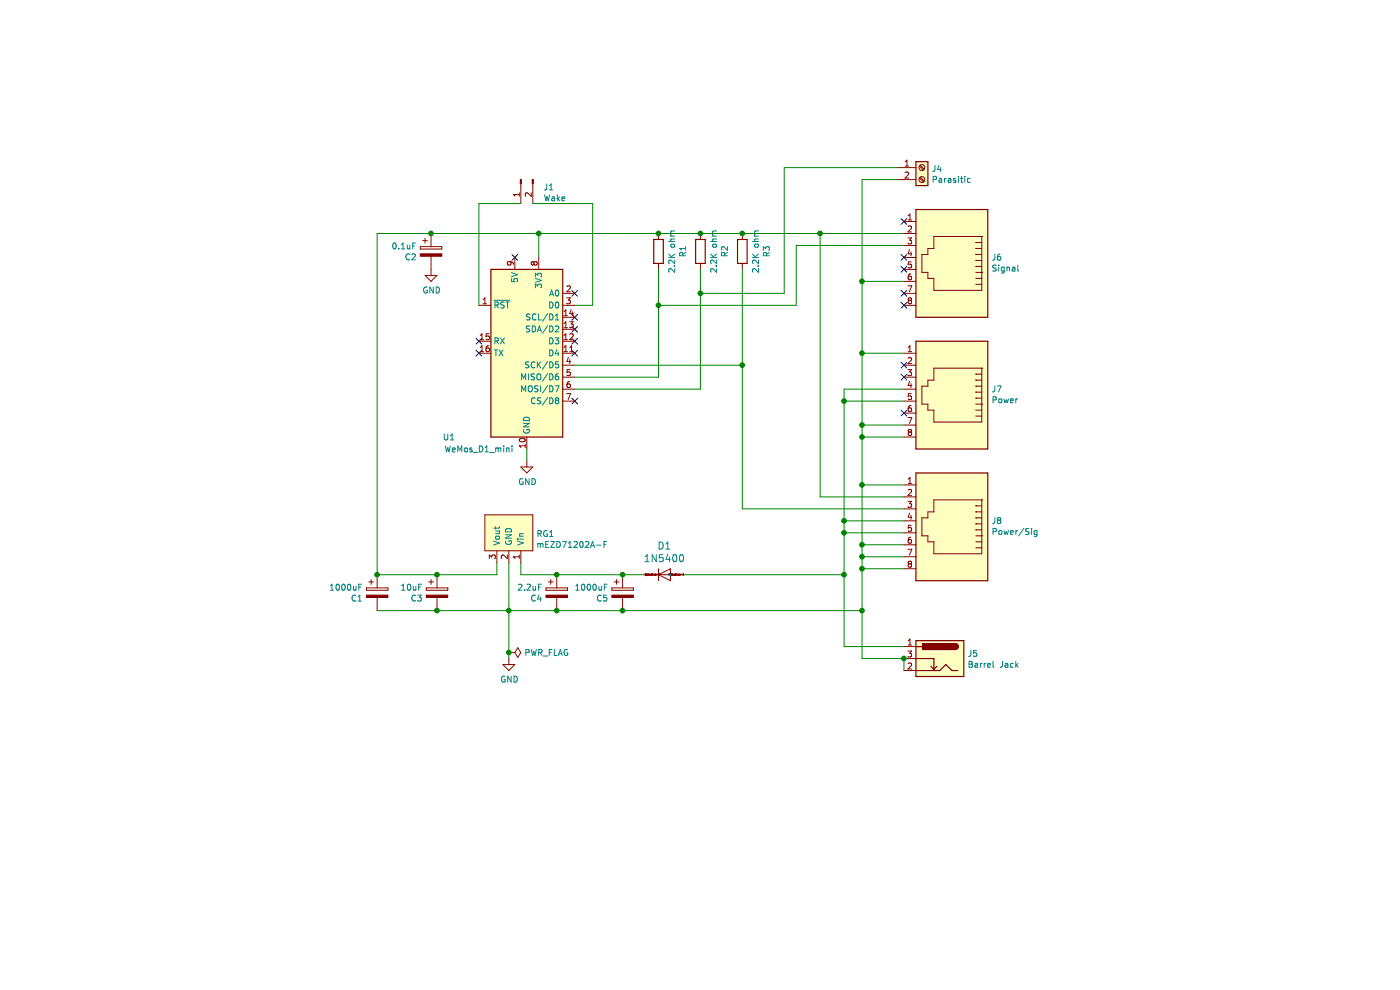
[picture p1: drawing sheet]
EESchema Schematic File Version 4
LIBS:TempMonitor10PCB-cache
EELAYER 29 0
EELAYER END
$Descr A4 11693 8268
encoding utf-8
Sheet 1 1
Title ""
Date ""
Rev ""
Comp ""
Comment1 ""
Comment2 ""
Comment3 ""
Comment4 ""
$EndDescr
$Comp
L Connector:RJ45 J6
U 1 1
P 7950 2150
F 0 "J6" H 7620 2154 50  0000 R CNN
F 1 "Signal" H 7620 2245 50  0000 R CNN
F 2 "Connector_RJ:RJ45_Amphenol_54602-x08_Horizontal" V 7950 2175 50  0001 C CNN
F 3 "~" V 7950 2175 50  0001 C CNN
	1    7950 2150
	-1   0    0    1   
$EndComp
$Comp
L Connector:Screw_Terminal_01x02 J4
U 1 1
P 7700 1400
F 0 "J4" H 7780 1392 50  0000 L CNN
F 1 "Parasitic" H 7780 1301 50  0000 L CNN
F 2 "TerminalBlock_Phoenix:TerminalBlock_Phoenix_PT-1,5-2-5.0-H_1x02_P5.00mm_Horizontal" H 7700 1400 50  0001 C CNN
F 3 "~" H 7700 1400 50  0001 C CNN
	1    7700 1400
	1    0    0    -1  
$EndComp
$Comp
L Device:CP C5
U 1 1
P 5200 4950
F 0 "C5" H 5082 4904 50  0000 R CNN
F 1 "1000uF" H 5082 4995 50  0000 R CNN
F 2 "Capacitor_THT:CP_Radial_D10.0mm_P5.00mm" H 5238 4800 50  0001 C CNN
F 3 "~" H 5200 4950 50  0001 C CNN
	1    5200 4950
	1    0    0    -1  
$EndComp
$Comp
L Connector:RJ45 J7
U 1 1
P 7950 3250
F 0 "J7" H 7620 3254 50  0000 R CNN
F 1 "Power" H 7620 3345 50  0000 R CNN
F 2 "Connector_RJ:RJ45_Amphenol_54602-x08_Horizontal" V 7950 3275 50  0001 C CNN
F 3 "~" V 7950 3275 50  0001 C CNN
	1    7950 3250
	-1   0    0    1   
$EndComp
$Comp
L Device:CP C4
U 1 1
P 4650 4950
F 0 "C4" H 4532 4904 50  0000 R CNN
F 1 "2.2uF" H 4532 4995 50  0000 R CNN
F 2 "Capacitor_THT:C_Disc_D5.0mm_W2.5mm_P2.50mm" H 4688 4800 50  0001 C CNN
F 3 "~" H 4650 4950 50  0001 C CNN
	1    4650 4950
	1    0    0    -1  
$EndComp
Wire Wire Line
	4650 4800 4350 4800
Wire Wire Line
	4350 4800 4350 4700
Connection ~ 4650 4800
Wire Wire Line
	4650 5100 4250 5100
Wire Wire Line
	4250 5100 4250 4700
Connection ~ 4650 5100
$Comp
L Device:CP C3
U 1 1
P 3650 4950
F 0 "C3" H 3532 4904 50  0000 R CNN
F 1 "10uF" H 3532 4995 50  0000 R CNN
F 2 "Capacitor_THT:C_Disc_D5.0mm_W2.5mm_P2.50mm" H 3688 4800 50  0001 C CNN
F 3 "~" H 3650 4950 50  0001 C CNN
	1    3650 4950
	1    0    0    -1  
$EndComp
Wire Wire Line
	4150 4700 4150 4800
Wire Wire Line
	4150 4800 3650 4800
Connection ~ 4250 5100
Wire Wire Line
	3650 4800 3150 4800
Connection ~ 3650 4800
Wire Wire Line
	4250 5500 4250 5450
$Comp
L power:GND #PWR02
U 1 1
P 4250 5500
F 0 "#PWR02" H 4250 5250 50  0001 C CNN
F 1 "GND" H 4255 5327 50  0000 C CNN
F 2 "" H 4250 5500 50  0001 C CNN
F 3 "" H 4250 5500 50  0001 C CNN
	1    4250 5500
	1    0    0    -1  
$EndComp
$Comp
L Device:CP C2
U 1 1
P 3600 2100
F 0 "C2" H 3482 2054 50  0000 R CNN
F 1 "0.1uF" H 3482 2145 50  0000 R CNN
F 2 "Capacitor_THT:C_Disc_D5.0mm_W2.5mm_P2.50mm" H 3638 1950 50  0001 C CNN
F 3 "~" H 3600 2100 50  0001 C CNN
	1    3600 2100
	1    0    0    -1  
$EndComp
$Comp
L power:PWR_FLAG #FLG01
U 1 1
P 4250 5450
F 0 "#FLG01" H 4250 5525 50  0001 C CNN
F 1 "PWR_FLAG" V 4250 5578 50  0000 L CNN
F 2 "" H 4250 5450 50  0001 C CNN
F 3 "~" H 4250 5450 50  0001 C CNN
	1    4250 5450
	0    1    1    0   
$EndComp
Connection ~ 4250 5450
Wire Wire Line
	4250 5450 4250 5100
$Comp
L Device:CP C1
U 1 1
P 3150 4950
F 0 "C1" H 3032 4904 50  0000 R CNN
F 1 "1000uF" H 3032 4995 50  0000 R CNN
F 2 "Capacitor_THT:CP_Radial_D10.0mm_P5.00mm" H 3188 4800 50  0001 C CNN
F 3 "~" H 3150 4950 50  0001 C CNN
	1    3150 4950
	1    0    0    -1  
$EndComp
Connection ~ 3150 4800
Wire Wire Line
	3650 5100 3150 5100
Connection ~ 3650 5100
Wire Wire Line
	7550 3250 7050 3250
Wire Wire Line
	7050 3250 7050 3350
Wire Wire Line
	7550 3350 7050 3350
Wire Wire Line
	7550 3550 7200 3550
Wire Wire Line
	7200 3550 7200 3650
Wire Wire Line
	7550 3650 7200 3650
Connection ~ 7200 3650
Connection ~ 7200 3550
$Comp
L Device:R R1
U 1 1
P 5500 2100
F 0 "R1" V 5293 2100 50  0000 C CNN
F 1 "2.2K ohm" V 5384 2100 50  0000 C CNN
F 2 "Resistor_THT:R_Axial_DIN0207_L6.3mm_D2.5mm_P10.16mm_Horizontal" V 5430 2100 50  0001 C CNN
F 3 "~" H 5500 2100 50  0001 C CNN
	1    5500 2100
	-1   0    0    1   
$EndComp
Connection ~ 7050 3350
Wire Wire Line
	4650 4800 5200 4800
Connection ~ 5200 4800
Wire Wire Line
	5200 4800 5450 4800
Connection ~ 5200 5100
Wire Wire Line
	5200 5100 4650 5100
Wire Wire Line
	5200 5100 7200 5100
$Comp
L Device:R R2
U 1 1
P 5850 2100
F 0 "R2" V 5643 2100 50  0000 C CNN
F 1 "2.2K ohm" V 5734 2100 50  0000 C CNN
F 2 "Resistor_THT:R_Axial_DIN0207_L6.3mm_D2.5mm_P10.16mm_Horizontal" V 5780 2100 50  0001 C CNN
F 3 "~" H 5850 2100 50  0001 C CNN
	1    5850 2100
	-1   0    0    1   
$EndComp
Wire Wire Line
	3650 5100 4250 5100
Wire Wire Line
	5650 4800 7050 4800
Wire Wire Line
	7050 3350 7050 4350
$Comp
L power:GND #PWR03
U 1 1
P 4400 3850
F 0 "#PWR03" H 4400 3600 50  0001 C CNN
F 1 "GND" H 4405 3677 50  0000 C CNN
F 2 "" H 4400 3850 50  0001 C CNN
F 3 "" H 4400 3850 50  0001 C CNN
	1    4400 3850
	1    0    0    -1  
$EndComp
Wire Wire Line
	4400 3750 4400 3850
$Comp
L power:GND #PWR01
U 1 1
P 3600 2250
F 0 "#PWR01" H 3600 2000 50  0001 C CNN
F 1 "GND" H 3605 2077 50  0000 C CNN
F 2 "" H 3600 2250 50  0001 C CNN
F 3 "" H 3600 2250 50  0001 C CNN
	1    3600 2250
	1    0    0    -1  
$EndComp
Wire Wire Line
	3150 1950 3150 4800
Connection ~ 3600 1950
Wire Wire Line
	3600 1950 3150 1950
Connection ~ 5500 1950
Connection ~ 5850 1950
Wire Wire Line
	5850 1950 5500 1950
Wire Wire Line
	5850 1950 6200 1950
NoConn ~ 7550 2250
NoConn ~ 7550 2450
Wire Wire Line
	7500 1500 7200 1500
$Comp
L Connector:RJ45 J8
U 1 1
P 7950 4350
F 0 "J8" H 7620 4354 50  0000 R CNN
F 1 "Power/Sig" H 7620 4445 50  0000 R CNN
F 2 "Connector_RJ:RJ45_Amphenol_54602-x08_Horizontal" V 7950 4375 50  0001 C CNN
F 3 "~" V 7950 4375 50  0001 C CNN
	1    7950 4350
	-1   0    0    1   
$EndComp
Wire Wire Line
	7550 4350 7050 4350
Connection ~ 7050 4350
Wire Wire Line
	7050 4350 7050 4450
Wire Wire Line
	7550 4450 7050 4450
Connection ~ 7050 4450
Wire Wire Line
	7050 4450 7050 4800
Wire Wire Line
	7200 3650 7200 4050
Wire Wire Line
	7550 4650 7200 4650
Connection ~ 7200 4650
Wire Wire Line
	7200 4650 7200 4750
Wire Wire Line
	7550 4750 7200 4750
Connection ~ 7200 4750
Wire Wire Line
	7200 4750 7200 5100
Wire Wire Line
	5850 2250 5850 2450
Connection ~ 7200 5100
Connection ~ 7050 4800
$Comp
L Connector:Barrel_Jack_Switch J5
U 1 1
P 7850 5500
F 0 "J5" H 7620 5542 50  0000 R CNN
F 1 "Barrel Jack" H 7620 5451 50  0000 R CNN
F 2 "AAAlibrary:Uxcell_DC_power_jack" H 7900 5460 50  0001 C CNN
F 3 "~" H 7900 5460 50  0001 C CNN
	1    7850 5500
	-1   0    0    -1  
$EndComp
Wire Wire Line
	7050 5400 7550 5400
Wire Wire Line
	7200 5500 7550 5500
Wire Wire Line
	7550 5500 7550 5600
Connection ~ 7550 5500
Wire Wire Line
	7050 4800 7050 5400
Wire Wire Line
	7200 5100 7200 5500
Wire Wire Line
	3600 1950 4500 1950
Connection ~ 5850 2450
Wire Wire Line
	4500 1950 4500 2150
Connection ~ 4500 1950
Wire Wire Line
	4500 1950 5500 1950
$Comp
L Connector:Conn_01x02_Male J1
U 1 1
P 4350 1500
F 0 "J1" V 4412 1312 50  0000 R CNN
F 1 "Wake" V 4503 1312 50  0000 R CNN
F 2 "Connector_PinHeader_2.54mm:PinHeader_1x02_P2.54mm_Vertical" H 4350 1500 50  0001 C CNN
F 3 "~" H 4350 1500 50  0001 C CNN
	1    4350 1500
	0    -1   1    0   
$EndComp
Wire Wire Line
	4000 2550 4000 1700
Wire Wire Line
	4000 1700 4350 1700
Wire Wire Line
	4800 2550 4950 2550
Wire Wire Line
	4950 2550 4950 1700
Wire Wire Line
	4950 1700 4450 1700
NoConn ~ 4300 2150
NoConn ~ 4000 2850
NoConn ~ 4000 2950
NoConn ~ 4800 3350
NoConn ~ 4800 2950
NoConn ~ 4800 2850
NoConn ~ 4800 2750
NoConn ~ 4800 2650
NoConn ~ 4800 2450
$Comp
L MyLib:WeMos_D1_mini U1
U 1 1
P 4400 2950
F 0 "U1" H 3750 2250 50  0000 C CNN
F 1 "WeMos_D1_mini" H 4000 2150 50  0000 C CNN
F 2 "Module:WEMOS_D1_mini_light" H 4400 1800 50  0001 C CNN
F 3 "https://wiki.wemos.cc/products:d1:d1_mini#documentation" H 2550 1800 50  0001 C CNN
	1    4400 2950
	1    0    0    -1  
$EndComp
$Comp
L MyLib:mEZD71201A RG1
U 1 1
P 4250 4700
F 0 "RG1" V 4488 4928 50  0000 L CNN
F 1 "mEZD71202A-F" V 4397 4928 50  0000 L CNN
F 2 "AAAlibrary:mEZD71201A" H 4350 4400 50  0001 C CNN
F 3 "https://www.monolithicpower.com/en/documentview/productdocument/index/doc_url/L20vZS9tZXpkNzEyMDFhX3IxLjZfMS5wZGY/prod_id/NTUy/" H 4250 4700 50  0001 C CNN
	1    4250 4700
	0    1    -1   0   
$EndComp
$Comp
L MyLib:1N5400 D1
U 1 1
P 5550 4800
F 0 "D1" H 5550 4564 59  0000 C CNN
F 1 "1N5400" H 5550 4669 59  0000 C CNN
F 2 "AAAlibrary:1N5400" H 5550 4800 50  0001 C CNN
F 3 "" H 5550 4800 50  0001 C CNN
	1    5550 4800
	-1   0    0    1   
$EndComp
Connection ~ 6850 1950
Wire Wire Line
	6850 1950 7550 1950
Wire Wire Line
	7550 4150 6850 4150
Wire Wire Line
	7550 4550 7200 4550
Connection ~ 7200 4550
Wire Wire Line
	7200 4550 7200 4650
$Comp
L Device:R R3
U 1 1
P 6200 2100
F 0 "R3" V 5993 2100 50  0000 C CNN
F 1 "2.2K ohm" V 6084 2100 50  0000 C CNN
F 2 "Resistor_THT:R_Axial_DIN0207_L6.3mm_D2.5mm_P10.16mm_Horizontal" V 6130 2100 50  0001 C CNN
F 3 "~" H 6200 2100 50  0001 C CNN
	1    6200 2100
	-1   0    0    1   
$EndComp
Connection ~ 6200 1950
Wire Wire Line
	6200 1950 6850 1950
Wire Wire Line
	6200 4250 7550 4250
Wire Wire Line
	7550 4050 7200 4050
Connection ~ 7200 4050
Wire Wire Line
	7200 4050 7200 4550
Wire Wire Line
	5500 2250 5500 2550
Wire Wire Line
	7550 2350 7200 2350
Connection ~ 7200 2350
NoConn ~ 7550 2150
NoConn ~ 7550 2550
Wire Wire Line
	6850 1950 6850 4150
Wire Wire Line
	7200 2350 7200 2950
NoConn ~ 7550 3450
NoConn ~ 7550 3150
NoConn ~ 7550 3050
Wire Wire Line
	7550 2950 7200 2950
Connection ~ 7200 2950
Wire Wire Line
	7200 2950 7200 3550
Wire Wire Line
	7200 1500 7200 2350
NoConn ~ 7550 1850
Wire Wire Line
	6550 1400 6550 2450
Wire Wire Line
	6550 2450 5850 2450
Wire Wire Line
	6550 1400 7500 1400
Wire Wire Line
	6650 2050 6650 2550
Wire Wire Line
	6650 2550 5500 2550
Wire Wire Line
	6650 2050 7550 2050
Wire Wire Line
	4800 3250 5850 3250
Wire Wire Line
	5850 2450 5850 3250
Wire Wire Line
	6200 2250 6200 3050
Wire Wire Line
	4800 3050 6200 3050
Connection ~ 6200 3050
Wire Wire Line
	6200 3050 6200 4250
Wire Wire Line
	5500 2550 5500 3150
Wire Wire Line
	5500 3150 4800 3150
Connection ~ 5500 2550
$EndSCHEMATC
